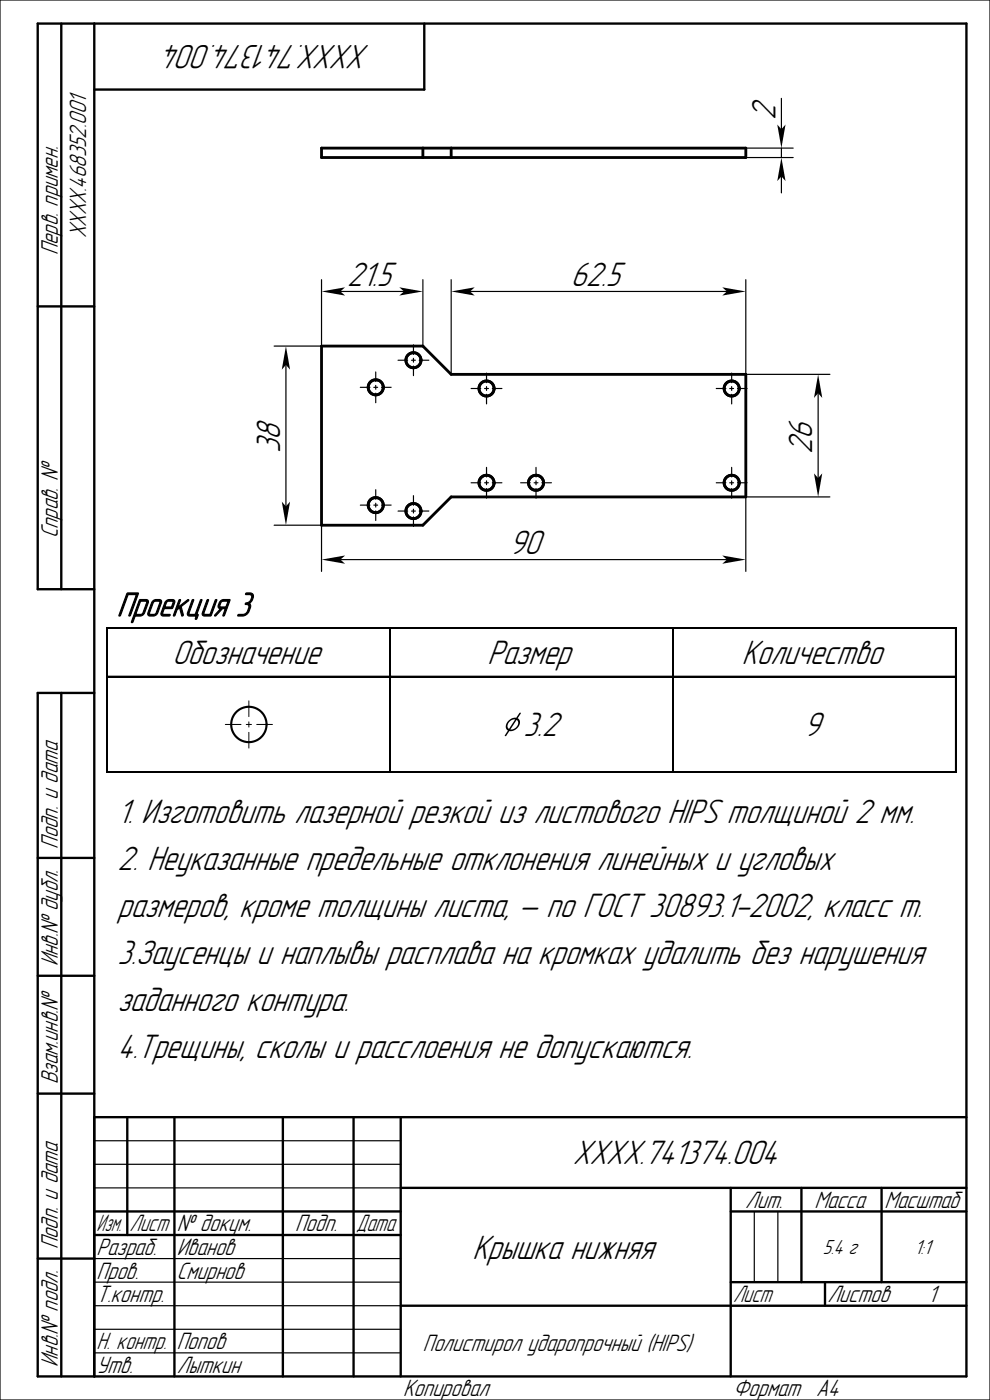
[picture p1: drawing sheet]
<svg xmlns="http://www.w3.org/2000/svg" width="210mm" height="297mm" viewBox="0 0 210 297" stroke-linecap="round" stroke-linejoin="round" font-family="sans-serif">
<circle cx="52.8" cy="153.7" r="3.7" fill="none" stroke="#000002" stroke-width=".45"/>
<path d="M47.8 153.7h3.3M52.2 153.7h1.1M52.8 148.7v3.3M52.8 153.1v1.1M52.8 155.4v3.3M54.5 153.7h3.3" fill="none" stroke="#000002" stroke-width=".21"/>
<path d="M107.8 152.9a1.7 1.7 0 0 1 1.7-.6l.7-1 .3-.1-.7 1.2 .3 .3 .2 .4a2.03 2.03 0 0 1-2.3 2l-.6 1h-.3l.6-1.1-.3-.4-.1-.5 .1-.6zM109.6 152.7l-1.3 2 .8-.1 .6-.6 .2-.7zM108.1 153.1l-.3 .4a.79 .79 0 0 0 .2 1.1l1.3-2-.6 .1z" fill-rule="evenodd" fill="#000002"/>
<path d="M82.7 133.2v30.5M142.7 133.2v30.5M202.7 133.4v10M202.9 133.2h-180.2v30.5h180.2M22.7 143.4h180.2M202.7 143.7v20" fill="none" stroke="#000002" stroke-width=".21"/>
<g fill="none" stroke="#000002" stroke-width=".25">
<path d="M0 0h210v297h-210zM165.8 37.4v3.5M22.7 133.3h180.2M22.8 133.2v30.5M82.8 133.2v30.5M142.8 133.2v30.5M202.8 133.4v10M22.7 143.6h180.2M202.8 143.7v20M22.7 163.8h180.2M20 252h65M20 242h65"/>
<path d="M20 247h65M160 257v15M165 257v15M20 277h65M20 267h65M20 272h65M155 277h50M20 282h65M20 287h65"/>
</g>
<g fill="none" stroke="#000002" stroke-width=".5">
<path d="M13 5v120M20 5v287M90 5v14h-70M8 65h12M20 125h-12v-120h197v287h-197v-145h12M13 147v145M8 182h12M8 207h12M8 232h12M20 237h185M27 237v25M37 237v55"/>
<path d="M60 237v55M75 237v55M85 237v55M20 257h65M85 252h120M155 257h50M155 252v40M170 252v20M187 252v20M8 267h12M20 262h65M85 277h120"/>
<path d="M155 272h50M175 272v5"/>
</g>
<path d="M68.2 31.4h90v2h-90zM89.7 31.4v2M95.7 31.4v2" fill="none" stroke="#000002" stroke-width=".6"/>
<path d="M165.8 33.4l.8 5-.8-1-.9 1z" fill-rule="evenodd" fill="#000002"/>
<path d="M165.8 20.9v6.5" fill="none" stroke="#000002" stroke-width=".25"/>
<path d="M164.9 26.4l.9 1 .8-1-.8 5z" fill-rule="evenodd" fill="#000002"/>
<g fill="none" stroke="#000002" stroke-width=".25">
<path d="M158.2 33.4h10.1M158.2 31.4h10.1M165.8 31.4v2M79.7 78.9v2M84.4 76.4h2.1M87.3 76.4h.8M87.7 73.2v2M87.7 76v.8M87.7 77.6v2.1M88.9 76.4h2.1M103.2 79.2v2M155.2 79.2v2"/>
<path d="M76.4 82.2h2.1M79.3 82.2h.8M79.7 81.8v.8M79.7 83.4v2M80.9 82.2h2.1M99.9 82.4h2.1M102.8 82.4h.8M103.2 82v.8M103.2 83.6v2.1M103.2 99.2v2M104.4 82.4h2.1M113.7 99.2v2"/>
<path d="M151.9 82.4h2.1M154.8 82.4h.8M155.2 82v.8M155.2 83.6v2.1M155.2 99.2v2M156.4 82.4h2.1M173.5 83.4v18M76.4 107.2h2.1M79.3 107.2h.8M79.7 103.9v2M79.7 106.8v.8M79.7 108.4v2"/>
<path d="M80.9 107.2h2.1M84.4 108.4h2.1M87.3 108.4h.8M87.7 105.2v2M87.7 108v.8M87.7 109.6v2.1M88.9 108.4h2.1M99.9 102.4h2.1M102.8 102.4h.8M103.2 102v.8M103.2 103.6v2.1M104.4 102.4h2.1"/>
<path d="M110.4 102.4h2.1M113.3 102.4h.8M113.7 102v.8M113.7 103.6v2.1M114.9 102.4h2.1M151.9 102.4h2.1M154.8 102.4h.8M155.2 102v.8M155.2 103.6v2.1M156.4 102.4h2.1"/>
</g>
<g fill="none" stroke="#000002" stroke-width=".6">
<path d="M68.2 73.4h21.5l6 6h62.5v26h-62.5l-6 6h-21.5z"/>
<circle cx="87.7" cy="76.4" r="1.6"/>
<circle cx="79.7" cy="82.2" r="1.6"/>
<circle cx="103.2" cy="82.4" r="1.6"/>
<circle cx="155.2" cy="82.4" r="1.6"/>
<circle cx="79.7" cy="107.2" r="1.6"/>
<circle cx="87.7" cy="108.4" r="1.6"/>
<circle cx="103.2" cy="102.4" r="1.6"/>
<circle cx="113.7" cy="102.4" r="1.6"/>
<circle cx="155.2" cy="102.4" r="1.6"/>
</g>
<g fill="#000002">
<path d="M172.7 100.4l.8 1 .9-1-.9 5z" fill-rule="evenodd"/>
<path d="M173.5 79.4l.9 5-.9-1-.8 1z" fill-rule="evenodd"/>
</g>
<path d="M158.2 79.4h17.8M72.2 118.7h82M158.2 105.4h17.8" fill="none" stroke="#000002" stroke-width=".25"/>
<g fill="#000002">
<path d="M68.2 118.7l5-.9-1 .9 1 .9z" fill-rule="evenodd"/>
<path d="M153.2 117.8l5 .9-5 .9 1-.9z" fill-rule="evenodd"/>
</g>
<path d="M99.7 61.8h54.5M68.2 111.4v9.8M158.2 105.4v15.8" fill="none" stroke="#000002" stroke-width=".25"/>
<g fill="#000002">
<path d="M153.2 61l5 .8-5 .9 1-.9z" fill-rule="evenodd"/>
<path d="M95.7 61.8l5-.8-1 .8 1 .9z" fill-rule="evenodd"/>
</g>
<path d="M95.7 59.3v20.1M158.2 59.3v20.1M72.2 61.8h13.5" fill="none" stroke="#000002" stroke-width=".25"/>
<g fill="#000002">
<path d="M68.2 61.8l5-.8-1 .8 1 .9z" fill-rule="evenodd"/>
<path d="M84.7 61l5 .8-5 .9 1-.9z" fill-rule="evenodd"/>
</g>
<path d="M68.2 59.3v14.1M89.7 59.3v14.1M60.7 77.4v30" fill="none" stroke="#000002" stroke-width=".25"/>
<g fill="#000002">
<path d="M59.8 106.4l.9 1 .8-1-.8 5z" fill-rule="evenodd"/>
<path d="M60.7 73.4l.8 5-.8-1-.9 1z" fill-rule="evenodd"/>
</g>
<path d="M58.2 73.4h10M58.2 111.4h10" fill="none" stroke="#000002" stroke-width=".25"/>
<g fill="none" stroke="#000002" stroke-width=".6">
<circle cx="87.7" cy="76.4" r="1.6"/>
<circle cx="79.7" cy="82.2" r="1.6"/>
<circle cx="103.2" cy="82.4" r="1.6"/>
<circle cx="155.2" cy="82.4" r="1.6"/>
<circle cx="79.7" cy="107.2" r="1.6"/>
<circle cx="87.7" cy="108.4" r="1.6"/>
<circle cx="103.2" cy="102.4" r="1.6"/>
<circle cx="113.7" cy="102.4" r="1.6"/>
<circle cx="155.2" cy="102.4" r="1.6"/>
</g>
<g font-size="6.7" fill="#000002">
<text x="78.5" y="9.5" transform="rotate(-180 78.5 9.5)">XXXX.741374.004</text>
<text x="164.5" y="25.4" transform="rotate(-90 164.5 25.4)">2</text>
<text x="73.6" y="60.6">21.5</text>
<text x="121.1" y="60.6">62.5</text>
<text x="59.4" y="96.1" transform="rotate(-90 59.4 96.1)">38</text>
<text x="172.3" y="96.3" transform="rotate(-90 172.3 96.3)">26</text>
<text x="108" y="117.5">90</text>
<text x="24.8" y="130.7">Проекция 3</text>
<text x="36.6" y="140.9">Обозначение</text>
<text x="103.4" y="140.9">Размер</text>
<text x="157.4" y="140.9">Количество</text>
<text x="111.1" y="156.2">3.2</text>
<text x="170.5" y="156.2">9</text>
<text x="24.9" y="174.5">1. Изготовить лазерной резкой из листового HIPS толщиной 2 мм.</text>
<text x="24.9" y="184.5">2. Неуказанные предельные отклонения линейных и угловых</text>
<text x="24.9" y="194.5">размеров, кроме толщины листа, — по ГОСТ 30893.1-2002, класс m.</text>
<text x="24.9" y="204.5">3.Заусенцы и наплывы расплава на кромках удалить без нарушения</text>
<text x="24.9" y="214.5">заданного контура.</text>
<text x="24.9" y="224.5">4.Трещины, сколы и расслоения не допускаются.</text>
<text x="121.5" y="247">XXXX.741374.004</text>
<text x="100.2" y="267">Крышка нижняя</text>
</g>
<g font-size="4.7" fill="#000002">
<text x="18.3" y="50.6" transform="rotate(-90 18.3 50.6)">XXXX.468352.001</text>
<text x="12.2" y="54.2" transform="rotate(-90 12.2 54.2)">Перв. примен.</text>
<text x="12.2" y="114.2" transform="rotate(-90 12.2 114.2)">Справ. №</text>
<text x="12.2" y="180" transform="rotate(-90 12.2 180)">Подп. и дата</text>
<text x="12.2" y="205" transform="rotate(-90 12.2 205)">Инв.№ дубл.</text>
<text x="12.2" y="230" transform="rotate(-90 12.2 230)">Взам.инв.№</text>
<text x="158.1" y="256.2">Лит.</text>
<text x="172.7" y="256.2">Масса</text>
<text x="187.6" y="256.2">Масштаб</text>
<text x="20.5" y="261.3">Изм.</text>
<text x="27.5" y="261.3">Лист</text>
<text x="37.5" y="261.3">№ докум.</text>
<text x="62.6" y="261.3">Подп.</text>
<text x="75.6" y="261.3">Дата</text>
<text x="12.2" y="265" transform="rotate(-90 12.2 265)">Подп. и дата</text>
<text x="20.5" y="266.3">Разраб.</text>
<text x="37.5" y="266.3">Иванов</text>
<text x="20.5" y="271.3">Пров.</text>
<text x="37.5" y="271.3">Смирнов</text>
<text x="20.5" y="276.3">Т.контр.</text>
<text x="155.5" y="276.2">Лист</text>
<text x="175.5" y="276.2">Листов</text>
<text x="196.8" y="276.3">1</text>
<text x="20.5" y="286.3">Н. контр.</text>
<text x="37.5" y="286.3">Попов</text>
<text x="89.7" y="286.5">Полистирол ударопрочный (HIPS)</text>
<text x="12.2" y="290" transform="rotate(-90 12.2 290)">Инв.№ подл.</text>
<text x="20.5" y="291.3">Утв.</text>
<text x="37.5" y="291.2">Лыткин</text>
<text x="85.5" y="296.3">Копировал</text>
<text x="155.5" y="296.3">Формат</text>
<text x="173.2" y="296.3">A4</text>
</g>
<g font-size="4" fill="#000002">
<text x="174.5" y="266">5.4 г</text>
<text x="194" y="266">1:1</text>
</g>
</svg>
